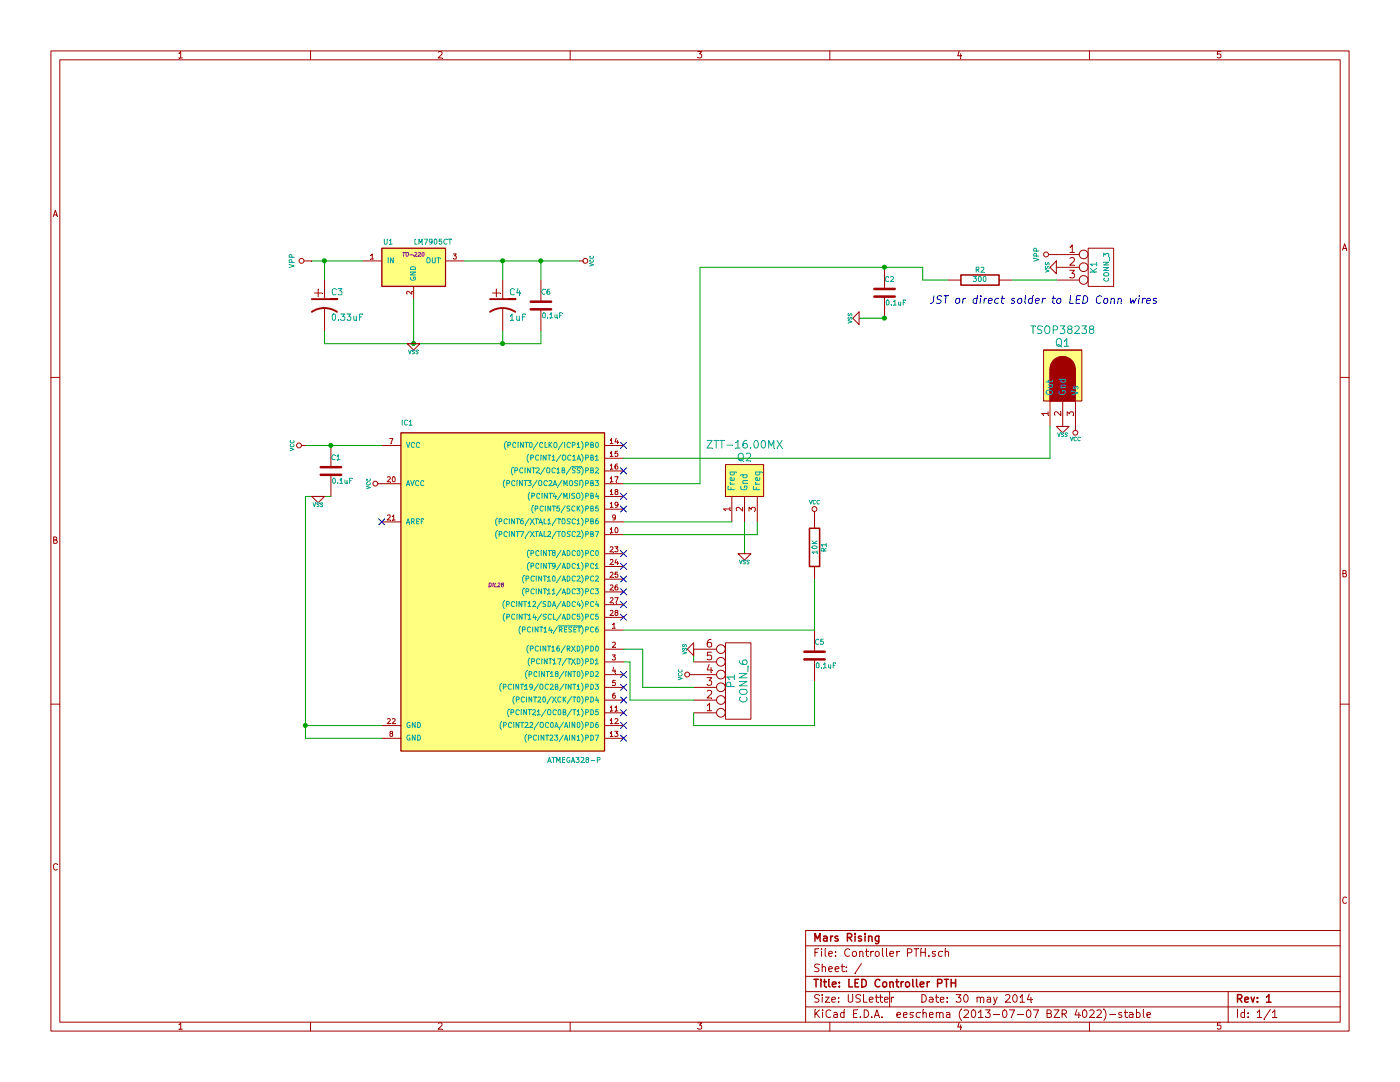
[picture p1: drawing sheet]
EESchema Schematic File Version 2
LIBS:power
LIBS:device
LIBS:transistors
LIBS:conn
LIBS:linear
LIBS:regul
LIBS:74xx
LIBS:cmos4000
LIBS:adc-dac
LIBS:memory
LIBS:xilinx
LIBS:special
LIBS:microcontrollers
LIBS:dsp
LIBS:microchip
LIBS:analog_switches
LIBS:motorola
LIBS:texas
LIBS:intel
LIBS:audio
LIBS:interface
LIBS:digital-audio
LIBS:philips
LIBS:display
LIBS:cypress
LIBS:siliconi
LIBS:opto
LIBS:atmel
LIBS:contrib
LIBS:valves
LIBS:Controller PTH-cache
EELAYER 27 0
EELAYER END
$Descr USLetter 11000 8500
encoding utf-8
Sheet 1 1
Title "LED Controller PTH"
Date "30 may 2014"
Rev "1"
Comp "Mars Rising"
Comment1 ""
Comment2 ""
Comment3 ""
Comment4 ""
$EndDescr
$Comp
L ATMEGA328-P IC1
U 1 1
P 3900 4600
F 0 "IC1" H 3150 5850 40  0000 L BNN
F 1 "ATMEGA328-P" H 4300 3200 40  0000 L BNN
F 2 "DIL28" H 3900 4600 30  0000 C CIN
F 3 "" H 3900 4600 60  0000 C CNN
	1    3900 4600
	1    0    0    -1  
$EndComp
$Comp
L CONN_3 K1
U 1 1
P 8650 2100
F 0 "K1" V 8600 2100 50  0000 C CNN
F 1 "CONN_3" V 8700 2100 40  0000 C CNN
F 2 "" H 8650 2100 60  0000 C CNN
F 3 "" H 8650 2100 60  0000 C CNN
	1    8650 2100
	1    0    0    -1  
$EndComp
Text Notes 7300 2400 0    60   Italic 0
JST or direct solder to LED Conn wires
$Comp
L TSOP38238 Q1
U 1 1
P 8350 3000
F 0 "Q1" H 8350 3300 60  0000 C CNN
F 1 "TSOP38238" H 8350 3400 60  0000 C CNN
F 2 "" H 8350 3000 60  0000 C CNN
F 3 "" H 8350 3000 60  0000 C CNN
	1    8350 3000
	1    0    0    -1  
$EndComp
$Comp
L C C2
U 1 1
P 6950 2300
F 0 "C2" H 6950 2400 40  0000 L CNN
F 1 "0.1uF" H 6956 2215 40  0000 L CNN
F 2 "~" H 6988 2150 30  0000 C CNN
F 3 "~" H 6950 2300 60  0000 C CNN
	1    6950 2300
	1    0    0    -1  
$EndComp
$Comp
L C C1
U 1 1
P 2600 3700
F 0 "C1" H 2600 3800 40  0000 L CNN
F 1 "0.1uF" H 2606 3615 40  0000 L CNN
F 2 "~" H 2638 3550 30  0000 C CNN
F 3 "~" H 2600 3700 60  0000 C CNN
	1    2600 3700
	1    0    0    -1  
$EndComp
$Comp
L ZTT-16.00MX Q2
U 1 1
P 5850 3900
F 0 "Q2" H 5850 4200 60  0000 C CNN
F 1 "ZTT-16.00MX" H 5850 4300 60  0000 C CNN
F 2 "" H 5850 3900 60  0000 C CNN
F 3 "" H 5850 3900 60  0000 C CNN
	1    5850 3900
	1    0    0    -1  
$EndComp
Wire Wire Line
	5500 2100 5500 3800
Wire Wire Line
	5500 3800 4900 3800
Wire Wire Line
	8250 3350 8250 3600
Wire Wire Line
	8250 3600 4900 3600
Wire Wire Line
	6750 2500 6950 2500
Connection ~ 6950 2100
Connection ~ 6950 2500
Wire Wire Line
	2400 3500 3000 3500
Wire Wire Line
	5750 4100 4900 4100
Wire Wire Line
	4900 4200 5950 4200
Wire Wire Line
	5950 4200 5950 4100
Wire Wire Line
	5850 4350 5850 4100
Wire Wire Line
	2400 3900 2600 3900
Connection ~ 2600 3500
$Comp
L LM7905CT U1
U 1 1
P 3250 2100
F 0 "U1" H 3050 1900 40  0000 C CNN
F 1 "LM7905CT" H 3250 1900 40  0000 L CNN
F 2 "TO-220" H 3250 2000 30  0000 C CIN
F 3 "~" H 3250 2100 60  0000 C CNN
	1    3250 2100
	1    0    0    1   
$EndComp
Wire Wire Line
	2450 2050 2850 2050
Wire Wire Line
	3250 2700 3250 2350
$Comp
L CP1 C3
U 1 1
P 2550 2400
F 0 "C3" H 2600 2500 50  0000 L CNN
F 1 "0.33uF" H 2600 2300 50  0000 L CNN
F 2 "~" H 2550 2400 60  0000 C CNN
F 3 "~" H 2550 2400 60  0000 C CNN
	1    2550 2400
	1    0    0    -1  
$EndComp
$Comp
L CP1 C4
U 1 1
P 3950 2400
F 0 "C4" H 4000 2500 50  0000 L CNN
F 1 "1uF" H 4000 2300 50  0000 L CNN
F 2 "~" H 3950 2400 60  0000 C CNN
F 3 "~" H 3950 2400 60  0000 C CNN
	1    3950 2400
	1    0    0    -1  
$EndComp
Wire Wire Line
	2550 2200 2550 2050
Connection ~ 2550 2050
Wire Wire Line
	2550 2600 2550 2700
Wire Wire Line
	2550 2700 4250 2700
Wire Wire Line
	3950 2700 3950 2600
Connection ~ 3250 2700
Wire Wire Line
	3950 2200 3950 2050
Connection ~ 3950 2050
$Comp
L CONN_6 P1
U 1 1
P 5800 5350
F 0 "P1" V 5750 5350 60  0000 C CNN
F 1 "CONN_6" V 5850 5350 60  0000 C CNN
F 2 "" H 5800 5350 60  0000 C CNN
F 3 "" H 5800 5350 60  0000 C CNN
	1    5800 5350
	1    0    0    1   
$EndComp
Wire Wire Line
	5450 5400 5050 5400
Wire Wire Line
	5050 5400 5050 5100
Wire Wire Line
	5050 5100 4900 5100
Wire Wire Line
	4900 5200 4950 5200
Wire Wire Line
	4950 5200 4950 5500
Wire Wire Line
	4950 5500 5450 5500
$Comp
L R R1
U 1 1
P 6400 4300
F 0 "R1" V 6480 4300 40  0000 C CNN
F 1 "10K" V 6407 4301 40  0000 C CNN
F 2 "~" V 6330 4300 30  0000 C CNN
F 3 "~" H 6400 4300 30  0000 C CNN
	1    6400 4300
	1    0    0    -1  
$EndComp
$Comp
L C C5
U 1 1
P 6400 5150
F 0 "C5" H 6400 5250 40  0000 L CNN
F 1 "0.1uF" H 6406 5065 40  0000 L CNN
F 2 "~" H 6438 5000 30  0000 C CNN
F 3 "~" H 6400 5150 60  0000 C CNN
	1    6400 5150
	1    0    0    -1  
$EndComp
Wire Wire Line
	4900 4950 6400 4950
Wire Wire Line
	6400 4950 6400 4550
Wire Wire Line
	6400 5350 6400 5700
Wire Wire Line
	6400 5700 5450 5700
Wire Wire Line
	5450 5700 5450 5600
Wire Wire Line
	5450 5200 5450 5100
$Comp
L C C6
U 1 1
P 4250 2400
F 0 "C6" H 4250 2500 40  0000 L CNN
F 1 "0.1uF" H 4256 2315 40  0000 L CNN
F 2 "~" H 4288 2250 30  0000 C CNN
F 3 "~" H 4250 2400 60  0000 C CNN
	1    4250 2400
	1    0    0    -1  
$EndComp
Wire Wire Line
	4250 2700 4250 2600
Connection ~ 3950 2700
Wire Wire Line
	4250 2200 4250 2050
Wire Wire Line
	3650 2050 4550 2050
Connection ~ 4250 2050
Wire Wire Line
	2400 3900 2400 5800
Wire Wire Line
	2400 5800 3000 5800
Wire Wire Line
	3000 5700 2400 5700
Connection ~ 2400 5700
NoConn ~ 4900 5800
NoConn ~ 4900 5700
NoConn ~ 4900 5600
NoConn ~ 4900 5500
NoConn ~ 4900 5400
NoConn ~ 4900 5300
NoConn ~ 4900 4850
NoConn ~ 4900 4750
NoConn ~ 4900 4650
NoConn ~ 4900 4550
NoConn ~ 4900 4450
NoConn ~ 4900 4350
NoConn ~ 4900 4000
NoConn ~ 4900 3900
NoConn ~ 4900 3700
NoConn ~ 4900 3500
NoConn ~ 3000 4100
$Comp
L VSS #PWR5
U 1 1
P 2500 3900
F 0 "#PWR5" H 2500 3900 30  0001 C CNN
F 1 "VSS" H 2500 3830 30  0000 C CNN
F 2 "" H 2500 3900 60  0000 C CNN
F 3 "" H 2500 3900 60  0000 C CNN
	1    2500 3900
	1    0    0    -1  
$EndComp
$Comp
L VSS #PWR2
U 1 1
P 3250 2700
F 0 "#PWR2" H 3250 2700 30  0001 C CNN
F 1 "VSS" H 3250 2630 30  0000 C CNN
F 2 "" H 3250 2700 60  0000 C CNN
F 3 "" H 3250 2700 60  0000 C CNN
	1    3250 2700
	1    0    0    -1  
$EndComp
$Comp
L VSS #PWR9
U 1 1
P 5850 4350
F 0 "#PWR9" H 5850 4350 30  0001 C CNN
F 1 "VSS" H 5850 4280 30  0000 C CNN
F 2 "" H 5850 4350 60  0000 C CNN
F 3 "" H 5850 4350 60  0000 C CNN
	1    5850 4350
	1    0    0    -1  
$EndComp
$Comp
L VSS #PWR7
U 1 1
P 5450 5100
F 0 "#PWR7" H 5450 5100 30  0001 C CNN
F 1 "VSS" H 5450 5030 30  0000 C CNN
F 2 "" H 5450 5100 60  0000 C CNN
F 3 "" H 5450 5100 60  0000 C CNN
	1    5450 5100
	0    1    -1   0   
$EndComp
$Comp
L VSS #PWR14
U 1 1
P 8350 3350
F 0 "#PWR14" H 8350 3350 30  0001 C CNN
F 1 "VSS" H 8350 3280 30  0000 C CNN
F 2 "" H 8350 3350 60  0000 C CNN
F 3 "" H 8350 3350 60  0000 C CNN
	1    8350 3350
	1    0    0    -1  
$EndComp
$Comp
L VSS #PWR11
U 1 1
P 6750 2500
F 0 "#PWR11" H 6750 2500 30  0001 C CNN
F 1 "VSS" H 6750 2430 30  0000 C CNN
F 2 "" H 6750 2500 60  0000 C CNN
F 3 "" H 6750 2500 60  0000 C CNN
	1    6750 2500
	0    1    1    0   
$EndComp
$Comp
L VCC #PWR3
U 1 1
P 4550 2050
F 0 "#PWR3" H 4550 2150 30  0001 C CNN
F 1 "VCC" H 4550 2150 30  0000 C CNN
F 2 "" H 4550 2050 60  0000 C CNN
F 3 "" H 4550 2050 60  0000 C CNN
	1    4550 2050
	0    1    -1   0   
$EndComp
$Comp
L VCC #PWR4
U 1 1
P 2400 3500
F 0 "#PWR4" H 2400 3600 30  0001 C CNN
F 1 "VCC" H 2400 3600 30  0000 C CNN
F 2 "" H 2400 3500 60  0000 C CNN
F 3 "" H 2400 3500 60  0000 C CNN
	1    2400 3500
	0    -1   -1   0   
$EndComp
$Comp
L VCC #PWR6
U 1 1
P 3000 3800
F 0 "#PWR6" H 3000 3900 30  0001 C CNN
F 1 "VCC" H 3000 3900 30  0000 C CNN
F 2 "" H 3000 3800 60  0000 C CNN
F 3 "" H 3000 3800 60  0000 C CNN
	1    3000 3800
	0    -1   -1   0   
$EndComp
$Comp
L VCC #PWR10
U 1 1
P 6400 4050
F 0 "#PWR10" H 6400 4150 30  0001 C CNN
F 1 "VCC" H 6400 4150 30  0000 C CNN
F 2 "" H 6400 4050 60  0000 C CNN
F 3 "" H 6400 4050 60  0000 C CNN
	1    6400 4050
	1    0    0    -1  
$EndComp
$Comp
L VCC #PWR8
U 1 1
P 5450 5300
F 0 "#PWR8" H 5450 5400 30  0001 C CNN
F 1 "VCC" H 5450 5400 30  0000 C CNN
F 2 "" H 5450 5300 60  0000 C CNN
F 3 "" H 5450 5300 60  0000 C CNN
	1    5450 5300
	0    -1   -1   0   
$EndComp
$Comp
L VCC #PWR15
U 1 1
P 8450 3350
F 0 "#PWR15" H 8450 3450 30  0001 C CNN
F 1 "VCC" H 8450 3450 30  0000 C CNN
F 2 "" H 8450 3350 60  0000 C CNN
F 3 "" H 8450 3350 60  0000 C CNN
	1    8450 3350
	-1   0    0    1   
$EndComp
$Comp
L VPP #PWR1
U 1 1
P 2450 2050
F 0 "#PWR1" H 2450 2250 40  0001 C CNN
F 1 "VPP" H 2450 2200 40  0000 C CNN
F 2 "" H 2450 2050 60  0000 C CNN
F 3 "" H 2450 2050 60  0000 C CNN
	1    2450 2050
	0    -1   -1   0   
$EndComp
Wire Wire Line
	5500 2100 7250 2100
Wire Wire Line
	7250 2100 7250 2200
Wire Wire Line
	7250 2200 7450 2200
$Comp
L VSS #PWR13
U 1 1
P 8300 2100
F 0 "#PWR13" H 8300 2100 30  0001 C CNN
F 1 "VSS" H 8300 2030 30  0000 C CNN
F 2 "" H 8300 2100 60  0000 C CNN
F 3 "" H 8300 2100 60  0000 C CNN
	1    8300 2100
	0    1    1    0   
$EndComp
$Comp
L VPP #PWR12
U 1 1
P 8300 2000
F 0 "#PWR12" H 8300 2200 40  0001 C CNN
F 1 "VPP" H 8300 2150 40  0000 C CNN
F 2 "" H 8300 2000 60  0000 C CNN
F 3 "" H 8300 2000 60  0000 C CNN
	1    8300 2000
	0    -1   -1   0   
$EndComp
$Comp
L R R2
U 1 1
P 7700 2200
F 0 "R2" V 7780 2200 40  0000 C CNN
F 1 "300" V 7707 2201 40  0000 C CNN
F 2 "~" V 7630 2200 30  0000 C CNN
F 3 "~" H 7700 2200 30  0000 C CNN
	1    7700 2200
	0    -1   -1   0   
$EndComp
Wire Wire Line
	7950 2200 8300 2200
$EndSCHEMATC
